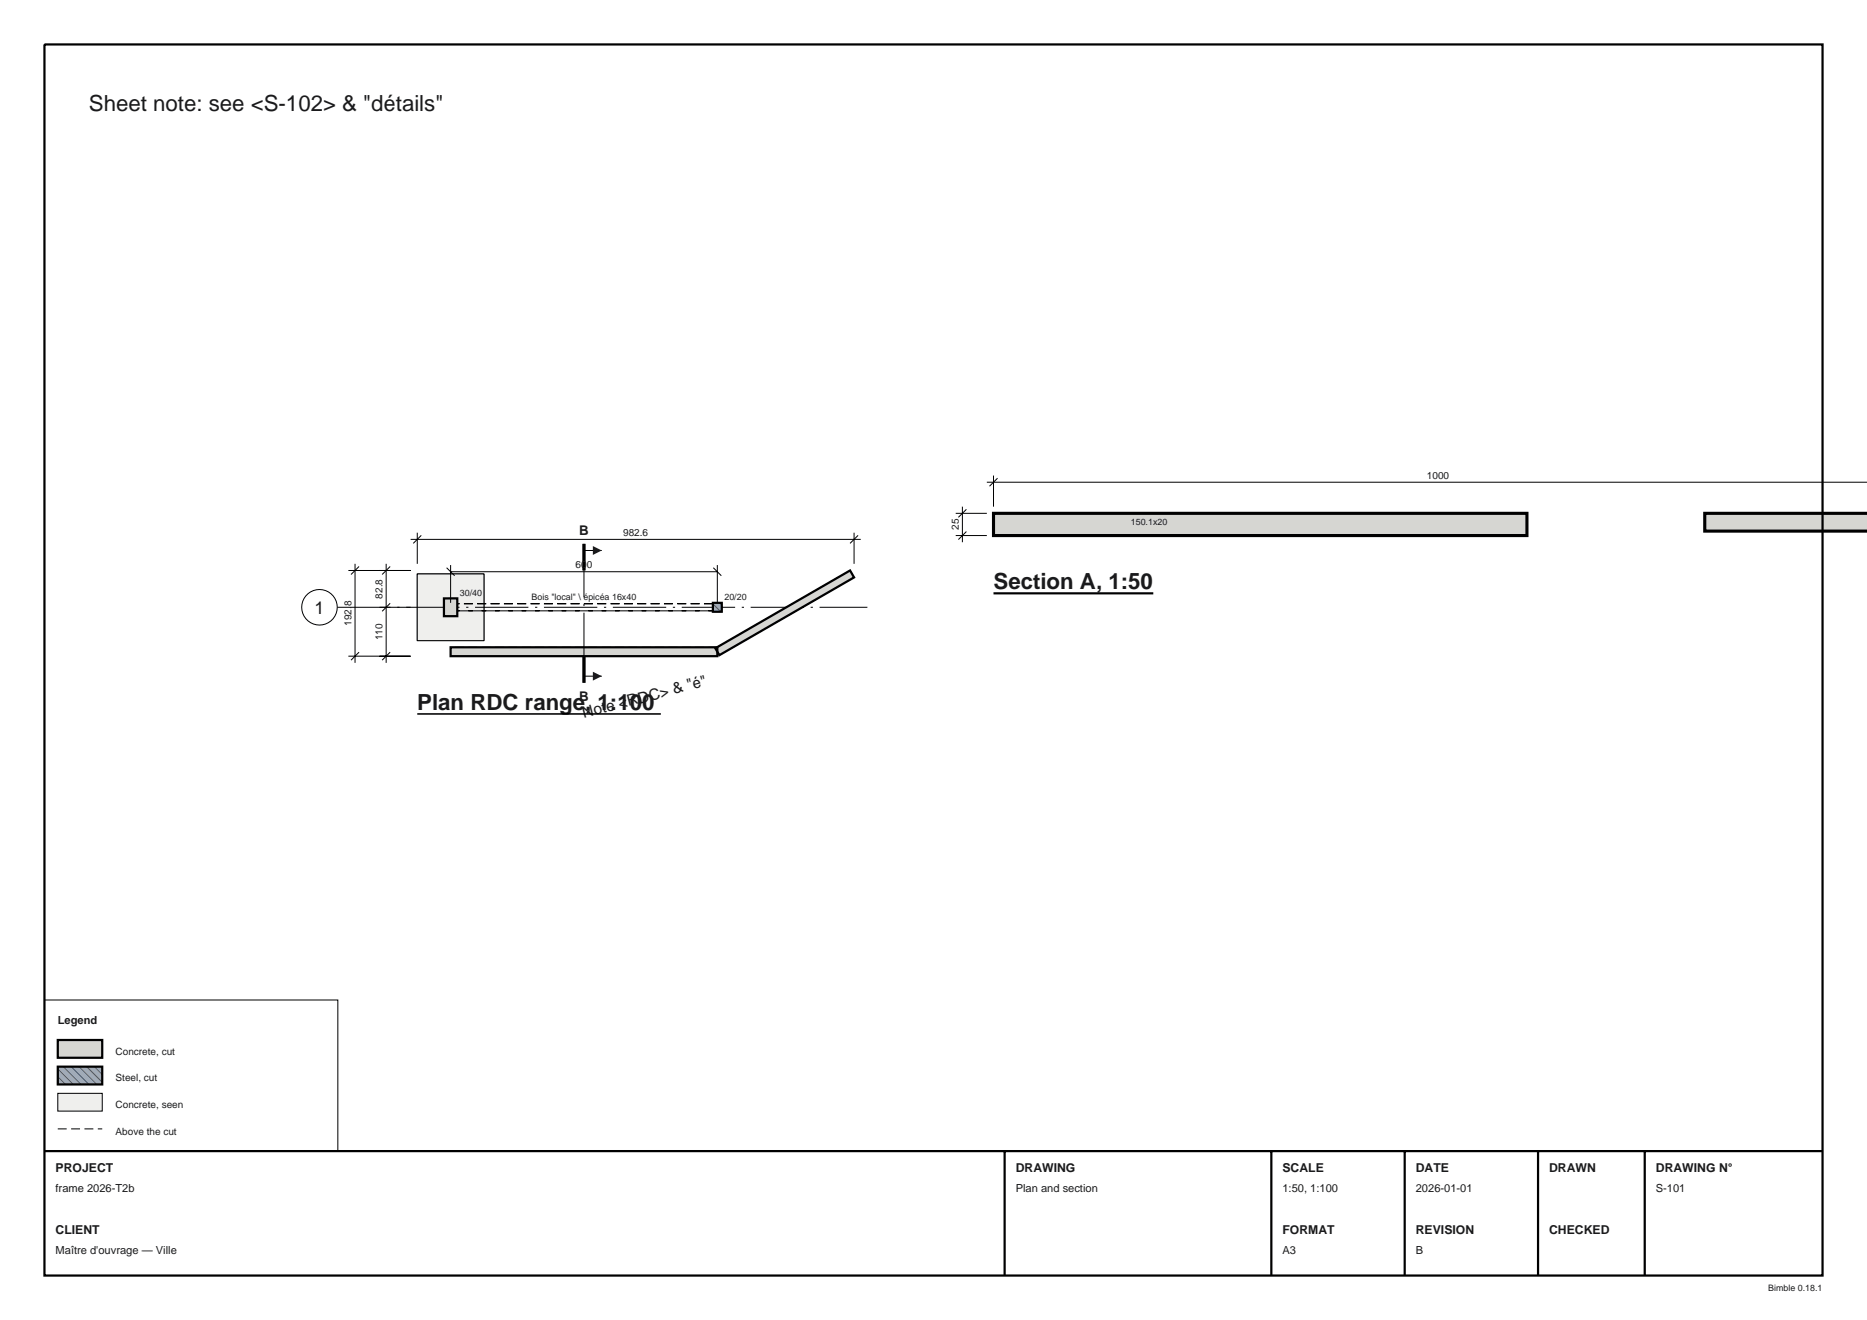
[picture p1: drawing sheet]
<svg xmlns="http://www.w3.org/2000/svg" width="420mm" height="297mm" viewBox="0 0 420 297" stroke-linecap="round" stroke-linejoin="round" font-family="sans-serif">
<path d="M93.9 129.1h15v15h-15z" fill="none" stroke="#000" stroke-width=".22"/>
<path d="M93.9 129.1h15v15h-15z" fill-rule="evenodd" fill="#efefed"/>
<path d="M93.9 129.1h15v15h-15z" fill="none" stroke="#000" stroke-width=".22"/>
<g fill="none" stroke="#000" stroke-width=".22" stroke-dasharray="2 1" stroke-linecap="butt">
<path d="M99.9 138.6h3M99.9 134.6v4M101.4 137.4h60M101.4 137.4v-1.6M101.4 135.8v1.6M101.4 135.8h60M102.9 138.6v-4M102.9 134.6h-3M160.4 137.6h2M160.4 135.6v2M161.4 137.4h-60M161.4 137.4v-1.6"/>
<path d="M161.4 135.8v1.6M162.4 137.6v-2M162.4 135.6h-2M191.2 128.4l-30.3 17.5M192.1 129.9l-.9-1.5M101.4 147.6h60M101.4 145.6v2M160.9 145.9l.9 1.5M161.4 147.6v-2M161.4 145.6h-60M161.8 147.4l30.3-17.5"/>
</g>
<path d="M75.9 136.6h119.2" fill="none" stroke="#000" stroke-width=".22" stroke-dasharray="12 1.5 .5 1.5" stroke-linecap="butt"/>
<path d="M99.9 134.6h3v4h-3z" fill-rule="evenodd" fill="#d6d6d2"/>
<path d="M160.4 135.6h2v2h-2z" fill-rule="evenodd" fill="#96aac4"/>
<path d="M160.3 137.6l.1 .1M160.3 135.8l1.9 1.9M161.8 135.6l.6 .6" fill="none" stroke="#535e6c" stroke-width=".22"/>
<g fill="#d6d6d2">
<path d="M101.4 145.6h60v2h-60z" fill-rule="evenodd"/>
<path d="M160.9 145.9l30.3-17.5 .9 1.5-30.3 17.5z" fill-rule="evenodd"/>
</g>
<path d="M99.9 134.6h3v4h-3zM160.4 135.6h2v2h-2zM101.4 145.6h60v2h-60zM160.9 145.9l30.3-17.5 .9 1.5-30.3 17.5z" fill="none" stroke="#000" stroke-width=".5"/>
<path d="M131.4 122.4v31.2" fill="none" stroke="#000" stroke-width=".22" stroke-dasharray="12 1.5 .5 1.5" stroke-linecap="butt"/>
<path d="M131.4 122.4v6" fill="none" stroke="#000" stroke-width=".75" stroke-linecap="butt"/>
<path d="M131.4 123.9h4" fill="none" stroke="#000" stroke-width=".22"/>
<path d="M133.4 122.9l2 1-2 1z" fill="#1a1a1c"/>
<path d="M131.4 147.6v6" fill="none" stroke="#000" stroke-width=".75" stroke-linecap="butt"/>
<path d="M131.4 152.1h4" fill="none" stroke="#000" stroke-width=".22"/>
<path d="M133.4 151.1l2 1-2 1z" fill="#1a1a1c"/>
<circle cx="71.9" cy="136.6" r="4" fill="#fff"/>
<g fill="none" stroke="#000" stroke-width=".22">
<path d="M93.9 119.9v7M192.1 119.9v7M223.5 115.5h80v4h-80zM243.5 115.5v4M273.5 115.5v4M78.4 128.4h14M79.9 126.9v22.2M80.8 127.5l-1.8 1.8M85.4 136.6h7M86.9 126.9v22.2M87.8 127.5l-1.8 1.8M87.8 135.7l-1.8 1.8"/>
<path d="M92.4 121.4h101.2M94.8 120.5l-1.8 1.8M100.5 127.7l1.8 1.8M101.4 127.1v8.5M101.4 128.6h60M160.5 127.7l1.8 1.8M161.4 127.1v8.5M193 120.5l-1.8 1.8M78.4 147.6h14M80.8 146.7l-1.8 1.8M87.8 146.7l-1.8 1.8"/>
<circle cx="71.9" cy="136.6" r="4"/>
</g>
<path d="M93.9 160.6h54.8" fill="none" stroke="#000" stroke-width=".35"/>
<path d="M223.5 115.5v4h80v-4zM243.5 115.5v4h30v-4z" fill-rule="evenodd" fill="#efefed"/>
<path d="M223.5 115.5h80v4h-80zM243.5 115.5h30v4h-30zM243.5 115.5l30 4M273.5 115.5l-30 4" fill="none" stroke="#000" stroke-width=".22"/>
<g fill="#d6d6d2">
<path d="M383.5 115.5h36.5v4h-36.5z" fill-rule="evenodd"/>
<path d="M223.5 115.5h120v5h-120z" fill-rule="evenodd"/>
</g>
<path d="M223.5 115.5h120v5h-120zM420 115.5h-36.5v4h36.5" fill="none" stroke="#000" stroke-width=".7" stroke-linecap="butt"/>
<path d="M215 115.5h7M216.5 114v8M217.4 114.6l-1.8 1.8M217.4 119.6l-1.8 1.8M222 108.5h198M223.5 107v7M224.4 107.6l-1.8 1.8M215 120.5h7M10 225h66v34h-66" fill="none" stroke="#000" stroke-width=".22"/>
<path d="M223.5 133.5h35.9" fill="none" stroke="#000" stroke-width=".49"/>
<path d="M13 234h10v4h-10z" fill-rule="evenodd" fill="#d6d6d2"/>
<path d="M13 234h10v4h-10z" fill="none" stroke="#000" stroke-width=".5"/>
<path d="M13 240h10v4h-10z" fill-rule="evenodd" fill="#96aac4"/>
<path d="M14.2 240l4.1 4.1M16 240l4.1 4.1M17.7 240l4.1 4.1M19.5 240l3.6 3.6M21.2 240l1.9 1.8M13 244l.1 .1M13 242.2l1.8 1.9M13 240.5l3.6 3.6" fill="none" stroke="#535e6c" stroke-width=".22"/>
<path d="M13 240h10v4h-10z" fill="none" stroke="#000" stroke-width=".5"/>
<path d="M13 246h10v4h-10z" fill-rule="evenodd" fill="#efefed"/>
<path d="M13 246h10v4h-10z" fill="none" stroke="#000" stroke-width=".22"/>
<path d="M13 254h10" fill="none" stroke="#000" stroke-width=".22" stroke-dasharray="2 1" stroke-linecap="butt"/>
<path d="M10 10h400v277h-400zM10 259h400M226 259v28M286 259v28M316 259v28M346 259v28M370 259v28" fill="none" stroke="#000" stroke-width=".5"/>
<g font-size="5" fill="#1a1a1c">
<text x="20" y="25">Sheet note: see &lt;S-102&gt; &amp; &quot;détails&quot;</text>
<text x="223.5" y="132.5">Section A, 1:50</text>
<text x="93.9" y="159.6">Plan RDC range, 1:100</text>
</g>
<text font-size="4" fill="#1a1a1c" x="70.8" y="138.1">1</text>
<text font-size="3.5" fill="#1a1a1c" x="131.4" y="161.6" transform="rotate(-15 131.4 161.6)">Note &lt;RDC&gt; &amp; &quot;é&quot;</text>
<g font-size="3" fill="#1a1a1c">
<text x="130.3" y="120.4">B</text>
<text x="130.3" y="157.7">B</text>
</g>
<g font-size="2.8" fill="#1a1a1c">
<text x="12.5" y="263.8">PROJECT</text>
<text x="228.5" y="263.8">DRAWING</text>
<text x="288.5" y="263.8">SCALE</text>
<text x="318.5" y="263.8">DATE</text>
<text x="348.5" y="263.8">DRAWN</text>
<text x="372.5" y="263.8">DRAWING N°</text>
<text x="12.5" y="277.8">CLIENT</text>
<text x="288.5" y="277.8">FORMAT</text>
<text x="318.5" y="277.8">REVISION</text>
<text x="348.5" y="277.8">CHECKED</text>
</g>
<g font-size="2.5" fill="#1a1a1c">
<text x="13" y="230.5">Legend</text>
<text x="12.5" y="268.1">frame 2026-T2b</text>
<text x="228.5" y="268.1">Plan and section</text>
<text x="288.5" y="268.1">1:50, 1:100</text>
<text x="318.5" y="268.1">2026-01-01</text>
<text x="372.5" y="268.1">S-101</text>
<text x="12.5" y="282.1">Maître d'ouvrage — Ville</text>
<text x="288.5" y="282.1">A3</text>
<text x="318.5" y="282.1">B</text>
</g>
<g font-size="2.3" fill="#1a1a1c">
<text x="321" y="107.7">1000</text>
<text x="215.7" y="119.3" transform="rotate(-90 215.7 119.3)">25</text>
<text x="140.2" y="120.6">982.6</text>
<text x="129.5" y="127.8">600</text>
<text x="86.1" y="134.7" transform="rotate(-90 86.1 134.7)">82.8</text>
<text x="79.1" y="140.8" transform="rotate(-90 79.1 140.8)">192.8</text>
<text x="86.1" y="144" transform="rotate(-90 86.1 144)">110</text>
<text x="26" y="237.3">Concrete, cut</text>
<text x="26" y="243.3">Steel, cut</text>
<text x="26" y="249.3">Concrete, seen</text>
<text x="26" y="255.3">Above the cut</text>
</g>
<g font-size="2" fill="#1a1a1c">
<text x="254.4" y="118.2">150.1x20</text>
<text x="103.5" y="134">30/40</text>
<text x="119.6" y="135">Bois &quot;local&quot; \ épicéa 16x40</text>
<text x="163" y="135">20/20</text>
<text x="397.8" y="290.5">Bimble 0.18.1</text>
</g>
</svg>
